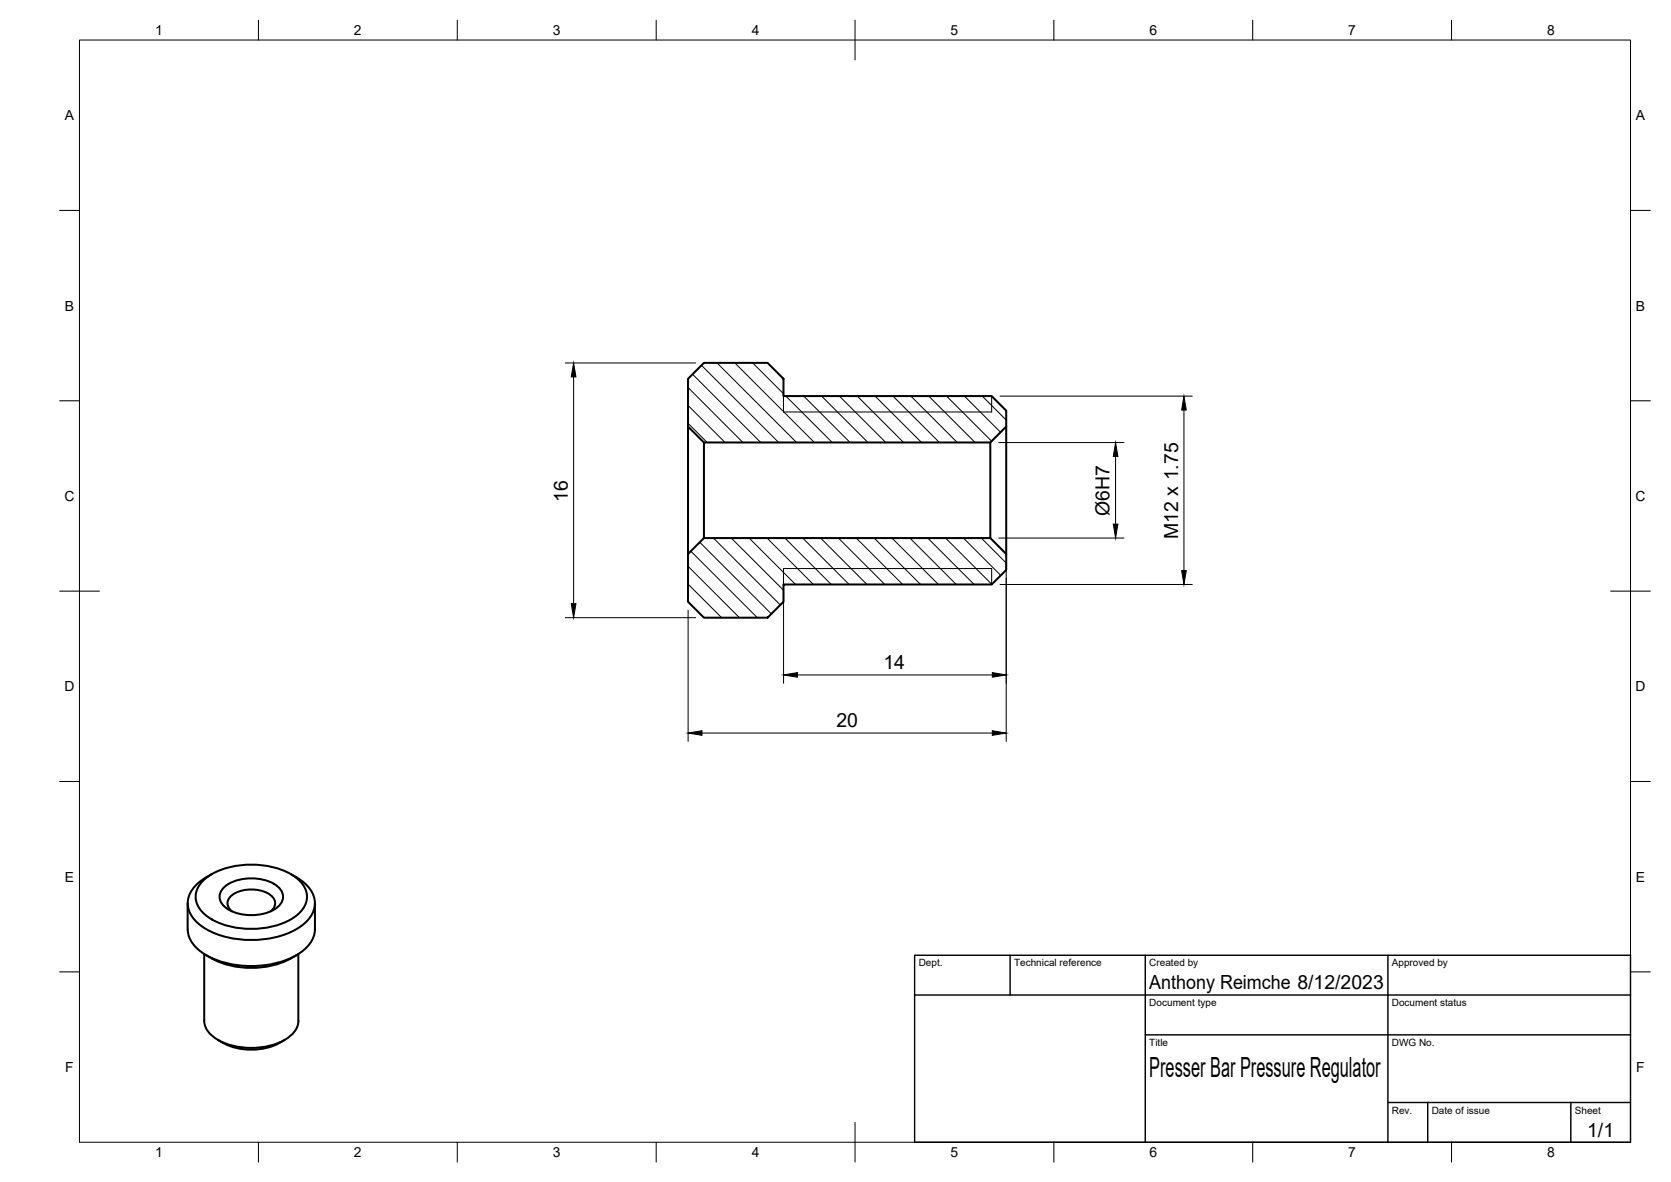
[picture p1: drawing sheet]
<svg xmlns="http://www.w3.org/2000/svg" width="420mm" height="297mm" viewBox="0 0 420 297" stroke-linecap="round" stroke-linejoin="round" font-family="sans-serif">
<!-- layer: Visible -->
<g fill="none" stroke="#000" stroke-width=".51">
<path d="M173 95.2l4-4h16l4 4v4.3h52.3l3.7 3.7v4l-4 4h-72l-4-4zM173 107.2v32M177 111.2v24M249 111.2v24M253 107.2v32M173 139.2l4-4h72l4 4v4l-3.7 3.7h-52.3v4.3l-4 4h-16l-4-4zM53.3 219.7a10.2 10.2 0 0 0-6 6.3 6.7 6.7 0 0 0 3.3 6.7 24.3 24.3 0 0 0 19.8 2.6 12.3 12.3 0 0 0 8.4-6.3 6.5 6.5 0 0 0-3.1-7.7l-2.6-1.6M47.2 227v6.5a8.3 8.3 0 0 0 5.3 6.9 24.9 24.9 0 0 0 22.6-.7 7.9 7.9 0 0 0 4.1-6.2v-6.5M51.2 221.2a19.1 19.1 0 0 1 15-3.7 14.9 14.9 0 0 1 9.8 4.6 5.2 5.2 0 0 1-.8 7.4 19.1 19.1 0 0 1-15.1 3.7 14.9 14.9 0 0 1-9.7-4.6 5.2 5.2 0 0 1 .8-7.4zM51.4 239.8v16.7a6.8 6.8 0 0 0 5 5.6 18.5 18.5 0 0 0 15.6-1.1 5.6 5.6 0 0 0 3-4.5M56 223.3a11.2 11.2 0 0 1 11-2 5.2 5.2 0 0 1 4.2 4.1 4.5 4.5 0 0 1-3.3 3.7 12.2 12.2 0 0 1-11.2-1 3.1 3.1 0 0 1-.7-4.8zM58.3 229a2.39 2.39 0 0 1 .1-4.1 8.7 8.7 0 0 1 10.2 .5 2.32 2.32 0 0 1-.6 3.6"/>
<path d="M75 239.8v16.7M51.9 240.1a21.8 21.8 0 0 0 22.6 0M54.8 261.4a15.7 15.7 0 0 0 16.7 0"/>
</g>
<!-- layer: Visible Narrow -->
<path d="M197 99.5v4h52.3v-4M197 146.9v-4h52.3v4" fill="none" stroke="#000" stroke-width=".25"/>
<!-- layer: BORDER -->
<g fill="none" stroke="#000" stroke-width=".25">
<path d="M20 10.1h390v276.9h-390zM65 5.1v5M115 5.1v5M165 5.1v5M215 5.1v10M265 5.1v5M315 5.1v5M365 5.1v5M15 52.9h5M410 52.9h5M15 100.7h5M410 100.7h5"/>
<path d="M15 148.6h10M405 148.6h10M15 196.4h5M410 196.4h5M15 244.2h5M410 244.2h5M65 287v5M115 287v5M165 287v5M215 282.1v9.9M265 287v5M315 287v5"/>
<path d="M365 287v5"/>
</g>
<!-- layer: TITLEBLOCK -->
<path d="M230 240.1h180v46.9h-180zM230 250h180M254 240.1v9.9M288 240.1v46.9M349 240.1v46.9M288 260.1h122M349 277.1h61M359 277.1v9.9M395 277.1v9.9" fill="none" stroke="#000" stroke-width=".36"/>
<!-- layer: Hatching -->
<g fill="none" stroke="#000" stroke-width=".25">
<path d="M173 97.4l13.8 13.8M174.2 94.1l17.1 17.1M176.4 91.8l19.4 19.4M180.3 91.2l20 20M184.8 91.2l20 20M189.3 91.2l7.7 7.8M197.6 99.6l11.7 11.6M202.1 99.6l11.7 11.6M206.6 99.6l11.6 11.6M211.1 99.6l11.6 11.6M215.6 99.6l11.6 11.6M220 99.6l11.7 11.6"/>
<path d="M224.5 99.6l11.7 11.6M229 99.6l11.7 11.6M233.5 99.6l11.7 11.6M238 99.6l11.3 11.3M242.5 99.6l9.1 9M247 99.6l6 6M173 106.4l4.8 4.8M173 101.9l9.3 9.3M173.7 138.5l16.7 16.7M176 136.3l18 18M179.4 135.2l16.8 16.8M183.9 135.2l13.1 13.1"/>
<path d="M188.4 135.2l11.6 11.7M192.9 135.2l11.6 11.7M197.4 135.2l11.6 11.7M201.8 135.2l11.7 11.7M206.3 135.2l11.7 11.7M210.8 135.2l11.7 11.7M215.3 135.2l11.7 11.7M219.8 135.2l11.7 11.7M224.3 135.2l11.7 11.7M228.8 135.2l11.7 11.7M233.3 135.2l11.6 11.7M237.8 135.2l11.6 11.6"/>
<path d="M242.3 135.2l9.3 9.4M246.7 135.2l6.3 6.3M173 146.8l8.4 8.4M173 142.3l12.9 12.9"/>
</g>
<!-- layer: FD_Dimensions -->
<g fill="none" stroke="#000" stroke-width=".25">
<path d="M142.1 91.2h32.8M144.2 94.7v57M251.4 99.6h48.4M251.1 111.2h31.5M280.5 114.7v17M297.7 103v40.4M251.1 135.2h31.5M142.1 155.2h32.8M173 153.3v33M197 149v22.7M251.4 146.9h48.4M253 141.3v45"/>
<path d="M200.5 169.6h49M176.5 184.2h73"/>
</g>
<path d="M144.2 91.2l.6 3.5h-1.2zM280.5 111.2l.6 3.5h-1.2zM297.7 99.6l.6 3.4h-1.2zM279.9 131.7h1.2l-.6 3.5zM143.6 151.7h1.2l-.6 3.5zM297.1 143.4h1.2l-.6 3.5zM197 169.6l3.5-.6v1.2zM249.5 169l3.5 .6-3.5 .6zM173 184.2l3.5-.6v1.2zM249.5 183.6l3.5 .6-3.5 .6z" fill="#000" stroke="#000" stroke-width=".25"/>
<text font-size="7" x="289" y="270.6">Presser Bar Pressure Regulator</text>
<g font-size="4.9">
<text x="142.8" y="126.1" transform="rotate(-90 142.8 126.1)">16</text>
<text x="279" y="129.6" transform="rotate(-90 279 129.6)">Ø6H7</text>
<text x="296.2" y="135.4" transform="rotate(-90 296.2 135.4)">M12 x 1.75</text>
<text x="222.1" y="168.2">14</text>
<text x="210.3" y="182.8">20</text>
<text x="289" y="248.5">Anthony Reimche 8/12/2023</text>
<text x="399.1" y="285.7">1/1</text>
</g>
<g font-size="3.5">
<text x="39" y="8.8">1</text>
<text x="89" y="8.8">2</text>
<text x="139" y="8.8">3</text>
<text x="189" y="8.8">4</text>
<text x="239" y="8.8">5</text>
<text x="289" y="8.8">6</text>
<text x="339" y="8.8">7</text>
<text x="389" y="8.8">8</text>
<text x="16.3" y="30.2">A</text>
<text x="411.3" y="30.2">A</text>
<text x="16.3" y="78">B</text>
<text x="411.3" y="78">B</text>
<text x="16.2" y="125.9">C</text>
<text x="411.2" y="125.9">C</text>
<text x="16.2" y="173.7">D</text>
<text x="411.2" y="173.7">D</text>
<text x="16.3" y="221.6">E</text>
<text x="411.3" y="221.6">E</text>
<text x="16.4" y="269.4">F</text>
<text x="411.4" y="269.4">F</text>
<text x="39" y="290.8">1</text>
<text x="89" y="290.8">2</text>
<text x="139" y="290.8">3</text>
<text x="189" y="290.8">4</text>
<text x="239" y="290.8">5</text>
<text x="289" y="290.8">6</text>
<text x="339" y="290.8">7</text>
<text x="389" y="290.8">8</text>
</g>
<g font-size="2.5">
<text x="231" y="242.9">Dept.</text>
<text x="255" y="242.9">Technical reference</text>
<text x="289" y="242.9">Created by</text>
<text x="350" y="242.9">Approved by</text>
<text x="289" y="252.8">Document type</text>
<text x="350" y="252.8">Document status</text>
<text x="289" y="262.9">Title</text>
<text x="350" y="262.9">DWG No.</text>
<text x="350" y="279.9">Rev.</text>
<text x="360" y="279.9">Date of issue</text>
<text x="396" y="279.9">Sheet</text>
</g>
</svg>
